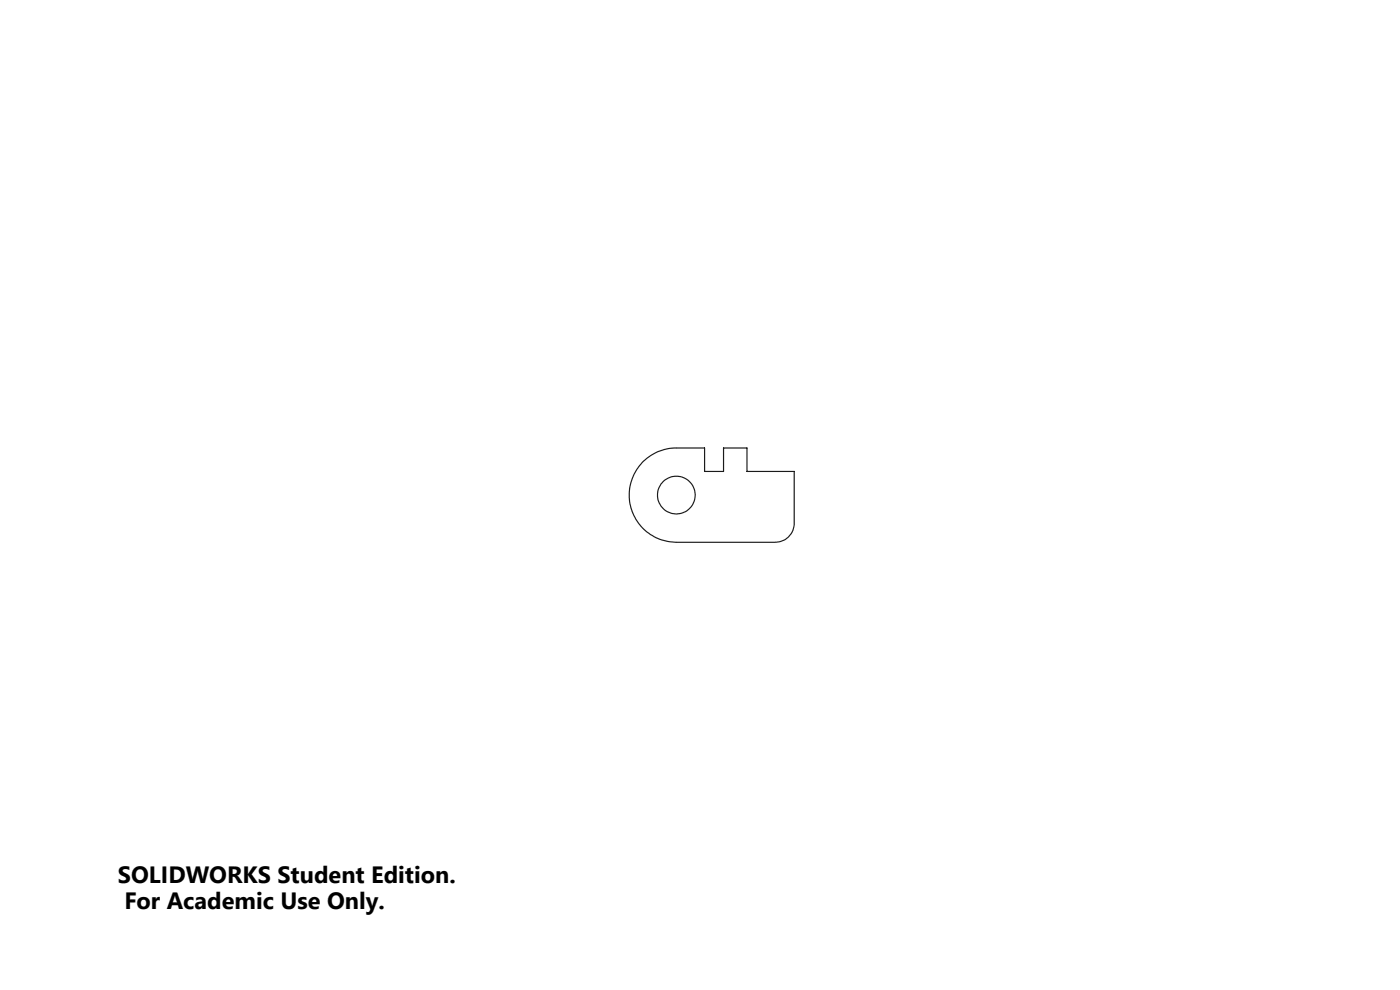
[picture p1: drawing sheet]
<svg xmlns="http://www.w3.org/2000/svg" width="297mm" height="210mm" viewBox="0 0 297 210" stroke-linecap="round" stroke-linejoin="round" font-family="sans-serif">
<g fill="none" stroke="#191924" stroke-width=".25">
<path d="M136.2 98.1a9.9 9.9 0 0 1 7.3-3.1h6v5h4v-5h5v5h10v11a4 4 0 0 1-4 4h-21a10 10 0 0 1-9.2-6.1 10 10 0 0 1 1.9-10.8z"/>
<circle cx="143.5" cy="105" r="4"/>
</g>
<g font-size="5">
<text x="25" y="187.4">SOLIDWORKS Student Edition.</text>
<text x="26.4" y="192.9">For Academic Use Only.</text>
</g>
</svg>
